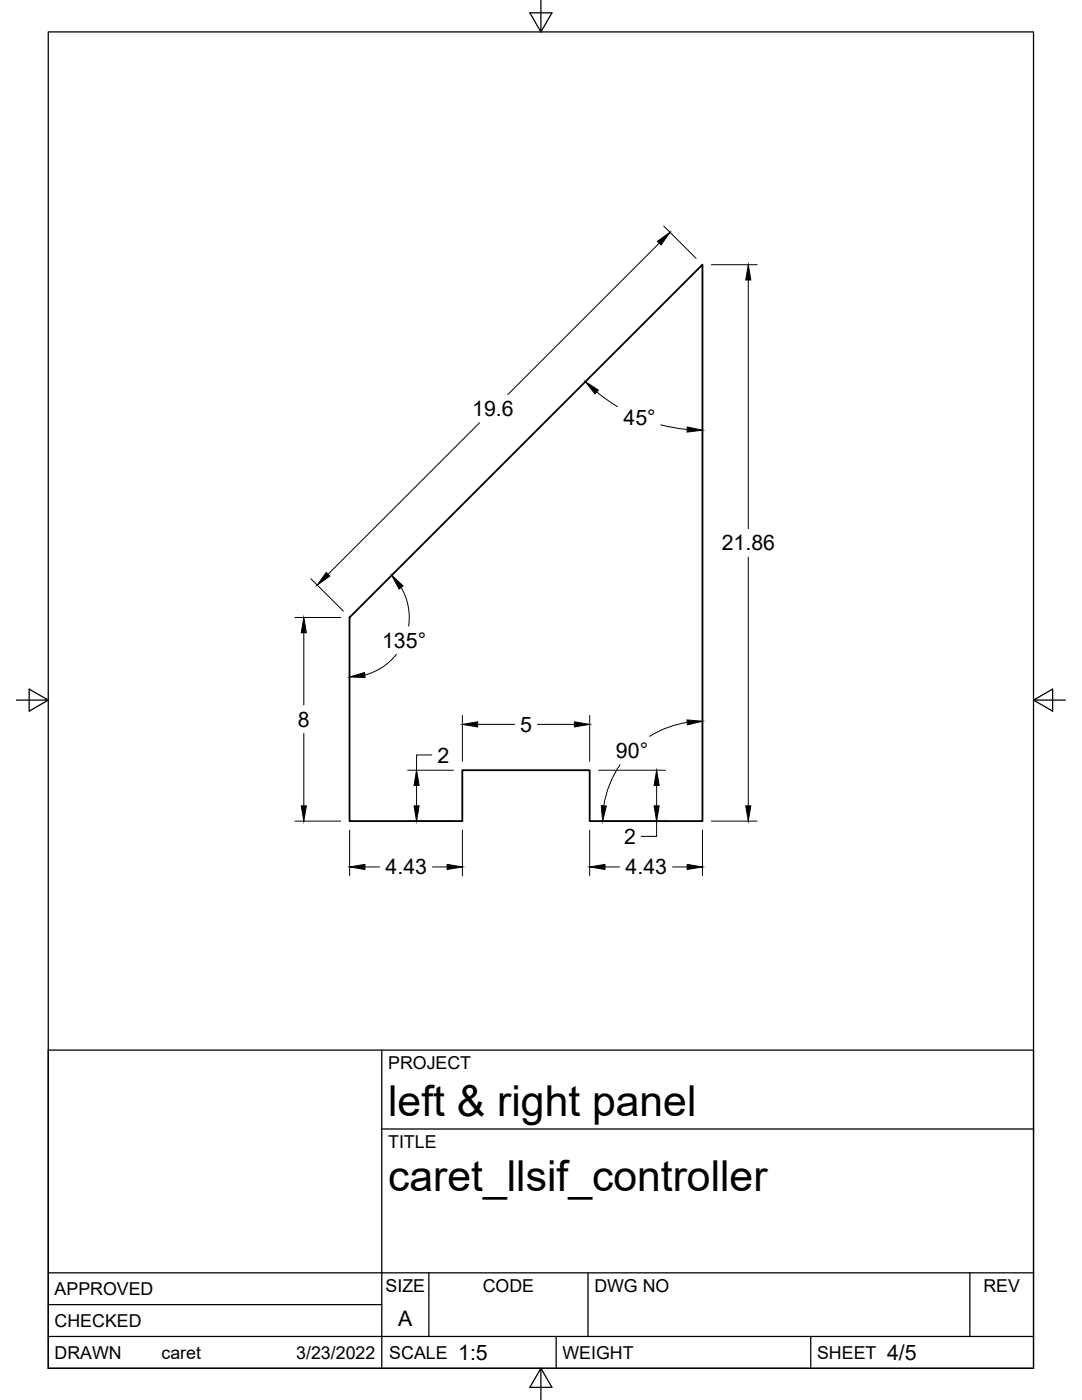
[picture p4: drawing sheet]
<svg xmlns="http://www.w3.org/2000/svg" width="216mm" height="279mm" viewBox="0 0 216 279" stroke-linecap="round" stroke-linejoin="round" font-family="sans-serif">
<!-- layer: Visible -->
<path d="M140.2 52.8v111.1h-22.5v-10.2h-25.5v10.2h-22.5v-40.7z" fill="none" stroke="#000" stroke-width=".36"/>
<!-- layer: Border -->
<path d="M9.6 6.4h196.6v266.7h-196.6zM107.9 0v6.4l-2.2-3.8h4.4l-2.2 3.8M3.3 139.7h6.3l-3.8-2.2v4.4l3.8-2.2M206.2 139.7l3.8 2.2v-4.4l-3.8 2.2h6.4M107.9 273.1l2.2 3.8h-4.4l2.2-3.8v6.3" fill="none" stroke="#000" stroke-width=".25"/>
<!-- layer: Titleblock -->
<path d="M9.6 209.6h196.6v63.5h-196.6zM76.2 209.6v63.5M76.2 225.3h130M9.6 254h196.6M85.6 254v12.7M117.3 254v12.7M193.5 254v12.7M9.6 266.7h196.6M9.6 260.4h66.6M111 266.7v6.4M161.8 266.7v6.4" fill="none" stroke="#000" stroke-width=".25"/>
<!-- layer: Dimensions -->
<g fill="none" stroke="#000" stroke-width=".2">
<path d="M131.6 48.5l-30.3 30.2M132.4 45.1l6.5 6.5M141.9 52.8h9.2M149.3 55.9v49.6M119.1 78.2l4.1 3M95.7 84.4l-30.3 30.2M131.9 84.8l3 .6 2.2 .3M62 115.5l6.5 6.5M80 117.2a11.9 11.9 0 0 1 1.5 7.7M149.3 111.2v49.6M58.8 123.2h9.2M60.6 126.3v14.4"/>
<path d="M79.1 130.6a11.9 11.9 0 0 1-6.3 4.1M60.6 146.4v14.4M81.3 153.7h9.2M83.1 156.8v4M86.2 150.7h-3.1v3M92.3 142.8v9.1M95.3 144.6h7.4M107.3 144.6h7.3M117.7 142.8v9.1M119.4 153.7h13.4M123.7 152.6a19.9 19.9 0 0 0-3.2 8.2M131 156.8v4"/>
<path d="M137.1 144.2a19.9 19.9 0 0 0-7.5 2.7M58.8 163.9h9.2M69.8 165.7v9.1M72.8 173h2.9M81.3 163.9h9.2M86.3 173h2.9M92.3 165.7v9.1M117.7 165.7v9.1M119.4 163.9h13.4M120.7 173h2.9M131 163.9v3h-3M134.2 173h2.9"/>
<path d="M140.2 165.7v9.1M141.9 163.9h9.2"/>
</g>
<g fill="#000" stroke="#000" stroke-width=".2">
<path d="M131.2 48.2l2.5-1.8-1.8 2.5zM149.3 52.8l.5 3.1h-1zM116.8 76.2l2.6 1.7-.7 .7zM137.1 85.2l3.1 .7-3.1 .3zM65.1 114.3l.7 .7-2.5 1.8zM78.2 114.8l2.2 2.1-.8 .7zM60.6 123.2l.5 3.1h-1zM69.8 135.1l2.9-.9 .2 1zM83.1 153.7l.5 3.1h-1zM92.3 144.6l3-.5v1zM114.6 144.1l3.1 .5-3.1 .5zM131 153.7l.5 3.1h-1z"/>
<path d="M137.1 143.7l3.1 .2-3 .8zM60.1 160.8h1l-.5 3.1zM69.8 173l3-.5v1zM82.6 160.8h1l-.5 3.1zM89.2 172.5l3.1 .5-3.1 .5zM117.7 173l3-.5v1zM120 160.8l1 .1-.8 3zM130.5 160.8h1l-.5 3.1zM137.1 172.5l3.1 .5-3.1 .5zM148.8 160.8h1l-.5 3.1z"/>
</g>
<g font-size="8.5">
<text x="77.4" y="222.8">left &amp; right panel</text>
<text x="77.4" y="237.8">caret_llsif_controller</text>
</g>
<g font-size="4.3">
<text x="94.2" y="83.1">19.6</text>
<text x="124.4" y="84.8">45°</text>
<text x="144" y="109.9">21.86</text>
<text x="76.2" y="129.3">135°</text>
<text x="59.4" y="145.1">8</text>
<text x="103.8" y="146.1">5</text>
<text x="87.3" y="152.2">2</text>
<text x="122.9" y="151.3">90°</text>
<text x="124.6" y="168.4">2</text>
<text x="76.9" y="174.5">4.43</text>
<text x="124.8" y="174.5">4.43</text>
<text x="79.5" y="264.5">A</text>
<text x="91.4" y="271.4">1:5</text>
<text x="177" y="271.4">4/5</text>
</g>
<g font-size="3.5">
<text x="77.4" y="213.4">PROJECT</text>
<text x="77.4" y="229.1">TITLE</text>
<text x="76.9" y="257.8">SIZE</text>
<text x="96.3" y="257.8">CODE</text>
<text x="118.6" y="257.8">DWG NO</text>
<text x="196.2" y="257.8">REV</text>
<text x="10.9" y="258.5">APPROVED</text>
<text x="10.9" y="264.8">CHECKED</text>
<text x="10.9" y="271.2">DRAWN</text>
<text x="32.2" y="271.2">caret</text>
<text x="59.1" y="271.2">3/23/2022</text>
<text x="77.7" y="271.2">SCALE</text>
<text x="112.2" y="271.2">WEIGHT</text>
<text x="163" y="271.2">SHEET</text>
</g>
</svg>
